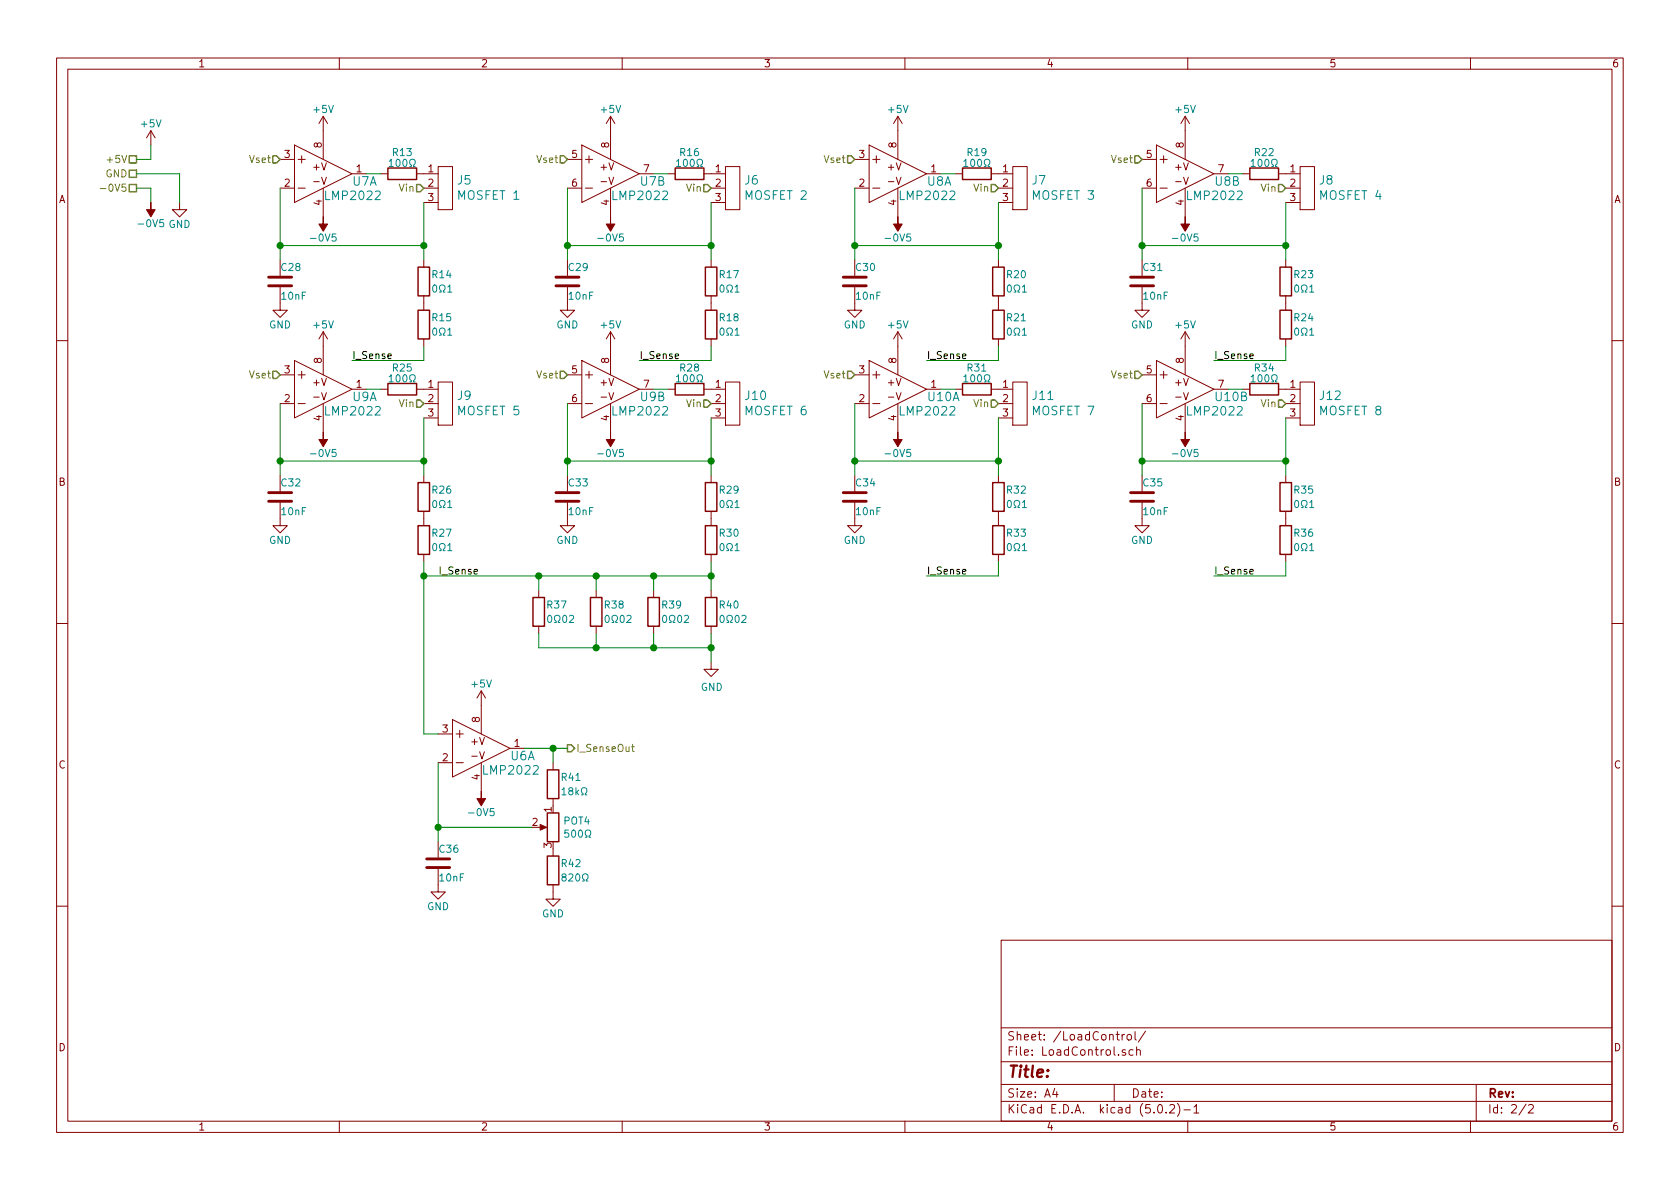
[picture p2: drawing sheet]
EESchema Schematic File Version 4
LIBS:DC Electronic Load Mini-cache
EELAYER 26 0
EELAYER END
$Descr A4 11693 8268
encoding utf-8
Sheet 2 2
Title ""
Date ""
Rev ""
Comp ""
Comment1 ""
Comment2 ""
Comment3 ""
Comment4 ""
$EndDescr
$Comp
L Custom_Library:LMP2022 U7
U 2 1
P 4250 1200
F 0 "U7" H 4450 1150 60  0000 L CNN
F 1 "LMP2022" H 4250 1050 60  0000 L CNN
F 2 "Housings_SSOP:VSSOP-8_3.0x3.0mm_Pitch0.65mm" H 4250 1200 60  0001 C CNN
F 3 "" H 4250 1200 60  0000 C CNN
	2    4250 1200
	1    0    0    -1  
$EndComp
$Comp
L power:+5V #PWR0135
U 1 1
P 4250 900
F 0 "#PWR0135" H 4250 750 50  0001 C CNN
F 1 "+5V" H 4250 1050 50  0000 C CNN
F 2 "" H 4250 900 50  0001 C CNN
F 3 "" H 4250 900 50  0001 C CNN
	1    4250 900 
	1    0    0    -1  
$EndComp
$Comp
L Custom_Library:-0V5 #PWR10
U 1 1
P 4250 1500
F 0 "#PWR10" H 4250 1600 50  0001 C CNN
F 1 "-0V5" H 4250 1650 50  0000 C CNN
F 2 "" H 4250 1500 50  0000 C CNN
F 3 "" H 4250 1500 50  0000 C CNN
	1    4250 1500
	-1   0    0    1   
$EndComp
$Comp
L Device:R R16
U 1 1
P 4800 1200
F 0 "R16" V 4650 1200 50  0000 C CNN
F 1 "100Ω" V 4725 1200 50  0000 C CNN
F 2 "Resistors_SMD:R_0603_HandSoldering" V 4730 1200 50  0001 C CNN
F 3 "~" H 4800 1200 50  0001 C CNN
	1    4800 1200
	0    1    1    0   
$EndComp
$Comp
L Custom_Library:Header_1X3 J6
U 1 1
P 5050 1300
F 0 "J6" H 4922 1358 60  0000 R CNN
F 1 "MOSFET 2" H 4922 1252 60  0000 R CNN
F 2 "CustomFootprint:Pin_Header_Straight_1x03" H 5050 1300 60  0001 C CNN
F 3 "" H 5050 1300 60  0000 C CNN
	1    5050 1300
	-1   0    0    -1  
$EndComp
Wire Wire Line
	4650 1200 4550 1200
$Comp
L Device:R R17
U 1 1
P 4950 1950
F 0 "R17" H 5000 2000 50  0000 L CNN
F 1 "0Ω1" H 5000 1900 50  0000 L CNN
F 2 "Resistors_THT:R_Axial_DIN0309_L9.0mm_D3.2mm_P2.54mm_Vertical" V 4880 1950 50  0001 C CNN
F 3 "~" H 4950 1950 50  0001 C CNN
	1    4950 1950
	1    0    0    -1  
$EndComp
$Comp
L Device:R R18
U 1 1
P 4950 2250
F 0 "R18" H 5000 2300 50  0000 L CNN
F 1 "0Ω1" H 5000 2200 50  0000 L CNN
F 2 "Resistors_THT:R_Axial_DIN0309_L9.0mm_D3.2mm_P2.54mm_Vertical" V 4880 2250 50  0001 C CNN
F 3 "~" H 4950 2250 50  0001 C CNN
	1    4950 2250
	1    0    0    -1  
$EndComp
$Comp
L Device:C C29
U 1 1
P 3950 1950
F 0 "C29" H 3950 2050 50  0000 L CNN
F 1 "10nF" H 3950 1850 50  0000 L CNN
F 2 "Capacitors_SMD:C_0603_HandSoldering" H 3988 1800 50  0001 C CNN
F 3 "~" H 3950 1950 50  0001 C CNN
	1    3950 1950
	1    0    0    -1  
$EndComp
$Comp
L power:GND #PWR0136
U 1 1
P 3950 2100
F 0 "#PWR0136" H 3950 1850 50  0001 C CNN
F 1 "GND" H 3950 1950 50  0000 C CNN
F 2 "" H 3950 2100 50  0001 C CNN
F 3 "" H 3950 2100 50  0001 C CNN
	1    3950 2100
	1    0    0    -1  
$EndComp
Text HLabel 4950 1300 0    50   Input ~ 0
Vin
Wire Wire Line
	4950 1400 4950 1700
Wire Wire Line
	3950 1300 3950 1700
Wire Wire Line
	3950 1700 4950 1700
Connection ~ 3950 1700
Wire Wire Line
	3950 1700 3950 1800
Connection ~ 4950 1700
Wire Wire Line
	4950 1700 4950 1800
$Comp
L Custom_Library:LMP2022 U9
U 2 1
P 4250 2700
F 0 "U9" H 4450 2650 60  0000 L CNN
F 1 "LMP2022" H 4250 2550 60  0000 L CNN
F 2 "Housings_SSOP:VSSOP-8_3.0x3.0mm_Pitch0.65mm" H 4250 2700 60  0001 C CNN
F 3 "" H 4250 2700 60  0000 C CNN
	2    4250 2700
	1    0    0    -1  
$EndComp
$Comp
L power:+5V #PWR0137
U 1 1
P 4250 2400
F 0 "#PWR0137" H 4250 2250 50  0001 C CNN
F 1 "+5V" H 4250 2550 50  0000 C CNN
F 2 "" H 4250 2400 50  0001 C CNN
F 3 "" H 4250 2400 50  0001 C CNN
	1    4250 2400
	1    0    0    -1  
$EndComp
$Comp
L Custom_Library:-0V5 #PWR11
U 1 1
P 4250 3000
F 0 "#PWR11" H 4250 3100 50  0001 C CNN
F 1 "-0V5" H 4250 3150 50  0000 C CNN
F 2 "" H 4250 3000 50  0000 C CNN
F 3 "" H 4250 3000 50  0000 C CNN
	1    4250 3000
	-1   0    0    1   
$EndComp
$Comp
L Device:R R28
U 1 1
P 4800 2700
F 0 "R28" V 4650 2700 50  0000 C CNN
F 1 "100Ω" V 4725 2700 50  0000 C CNN
F 2 "Resistors_SMD:R_0603_HandSoldering" V 4730 2700 50  0001 C CNN
F 3 "~" H 4800 2700 50  0001 C CNN
	1    4800 2700
	0    1    1    0   
$EndComp
$Comp
L Custom_Library:Header_1X3 J10
U 1 1
P 5050 2800
F 0 "J10" H 4922 2858 60  0000 R CNN
F 1 "MOSFET 6" H 4922 2752 60  0000 R CNN
F 2 "CustomFootprint:Pin_Header_Straight_1x03" H 5050 2800 60  0001 C CNN
F 3 "" H 5050 2800 60  0000 C CNN
	1    5050 2800
	-1   0    0    -1  
$EndComp
Wire Wire Line
	4650 2700 4550 2700
$Comp
L Device:R R29
U 1 1
P 4950 3450
F 0 "R29" H 5000 3500 50  0000 L CNN
F 1 "0Ω1" H 5000 3400 50  0000 L CNN
F 2 "Resistors_THT:R_Axial_DIN0309_L9.0mm_D3.2mm_P2.54mm_Vertical" V 4880 3450 50  0001 C CNN
F 3 "~" H 4950 3450 50  0001 C CNN
	1    4950 3450
	1    0    0    -1  
$EndComp
$Comp
L Device:R R30
U 1 1
P 4950 3750
F 0 "R30" H 5000 3800 50  0000 L CNN
F 1 "0Ω1" H 5000 3700 50  0000 L CNN
F 2 "Resistors_THT:R_Axial_DIN0309_L9.0mm_D3.2mm_P2.54mm_Vertical" V 4880 3750 50  0001 C CNN
F 3 "~" H 4950 3750 50  0001 C CNN
	1    4950 3750
	1    0    0    -1  
$EndComp
$Comp
L Device:C C33
U 1 1
P 3950 3450
F 0 "C33" H 3950 3550 50  0000 L CNN
F 1 "10nF" H 3950 3350 50  0000 L CNN
F 2 "Capacitors_SMD:C_0603_HandSoldering" H 3988 3300 50  0001 C CNN
F 3 "~" H 3950 3450 50  0001 C CNN
	1    3950 3450
	1    0    0    -1  
$EndComp
$Comp
L power:GND #PWR0138
U 1 1
P 3950 3600
F 0 "#PWR0138" H 3950 3350 50  0001 C CNN
F 1 "GND" H 3950 3450 50  0000 C CNN
F 2 "" H 3950 3600 50  0001 C CNN
F 3 "" H 3950 3600 50  0001 C CNN
	1    3950 3600
	1    0    0    -1  
$EndComp
Text HLabel 4950 2800 0    50   Input ~ 0
Vin
Wire Wire Line
	4950 2900 4950 3200
Wire Wire Line
	3950 2800 3950 3200
Wire Wire Line
	3950 3200 4950 3200
Connection ~ 3950 3200
Wire Wire Line
	3950 3200 3950 3300
Connection ~ 4950 3200
Wire Wire Line
	4950 3200 4950 3300
$Comp
L Custom_Library:LMP2022 U7
U 1 1
P 2250 1200
F 0 "U7" H 2450 1150 60  0000 L CNN
F 1 "LMP2022" H 2250 1050 60  0000 L CNN
F 2 "Housings_SSOP:VSSOP-8_3.0x3.0mm_Pitch0.65mm" H 2250 1200 60  0001 C CNN
F 3 "" H 2250 1200 60  0000 C CNN
	1    2250 1200
	1    0    0    -1  
$EndComp
$Comp
L power:+5V #PWR0139
U 1 1
P 2250 900
F 0 "#PWR0139" H 2250 750 50  0001 C CNN
F 1 "+5V" H 2250 1050 50  0000 C CNN
F 2 "" H 2250 900 50  0001 C CNN
F 3 "" H 2250 900 50  0001 C CNN
	1    2250 900 
	1    0    0    -1  
$EndComp
$Comp
L Custom_Library:-0V5 #PWR7
U 1 1
P 2250 1500
F 0 "#PWR7" H 2250 1600 50  0001 C CNN
F 1 "-0V5" H 2250 1650 50  0000 C CNN
F 2 "" H 2250 1500 50  0000 C CNN
F 3 "" H 2250 1500 50  0000 C CNN
	1    2250 1500
	-1   0    0    1   
$EndComp
$Comp
L Device:R R13
U 1 1
P 2800 1200
F 0 "R13" V 2650 1200 50  0000 C CNN
F 1 "100Ω" V 2725 1200 50  0000 C CNN
F 2 "Resistors_SMD:R_0603_HandSoldering" V 2730 1200 50  0001 C CNN
F 3 "~" H 2800 1200 50  0001 C CNN
	1    2800 1200
	0    1    1    0   
$EndComp
$Comp
L Custom_Library:Header_1X3 J5
U 1 1
P 3050 1300
F 0 "J5" H 2922 1358 60  0000 R CNN
F 1 "MOSFET 1" H 2922 1252 60  0000 R CNN
F 2 "CustomFootprint:Pin_Header_Straight_1x03" H 3050 1300 60  0001 C CNN
F 3 "" H 3050 1300 60  0000 C CNN
	1    3050 1300
	-1   0    0    -1  
$EndComp
Wire Wire Line
	2650 1200 2550 1200
$Comp
L Device:R R14
U 1 1
P 2950 1950
F 0 "R14" H 3000 2000 50  0000 L CNN
F 1 "0Ω1" H 3000 1900 50  0000 L CNN
F 2 "Resistors_THT:R_Axial_DIN0309_L9.0mm_D3.2mm_P2.54mm_Vertical" V 2880 1950 50  0001 C CNN
F 3 "~" H 2950 1950 50  0001 C CNN
	1    2950 1950
	1    0    0    -1  
$EndComp
$Comp
L Device:R R15
U 1 1
P 2950 2250
F 0 "R15" H 3000 2300 50  0000 L CNN
F 1 "0Ω1" H 3000 2200 50  0000 L CNN
F 2 "Resistors_THT:R_Axial_DIN0309_L9.0mm_D3.2mm_P2.54mm_Vertical" V 2880 2250 50  0001 C CNN
F 3 "~" H 2950 2250 50  0001 C CNN
	1    2950 2250
	1    0    0    -1  
$EndComp
$Comp
L Device:C C28
U 1 1
P 1950 1950
F 0 "C28" H 1950 2050 50  0000 L CNN
F 1 "10nF" H 1950 1850 50  0000 L CNN
F 2 "Capacitors_SMD:C_0603_HandSoldering" H 1988 1800 50  0001 C CNN
F 3 "~" H 1950 1950 50  0001 C CNN
	1    1950 1950
	1    0    0    -1  
$EndComp
$Comp
L power:GND #PWR0140
U 1 1
P 1950 2100
F 0 "#PWR0140" H 1950 1850 50  0001 C CNN
F 1 "GND" H 1950 1950 50  0000 C CNN
F 2 "" H 1950 2100 50  0001 C CNN
F 3 "" H 1950 2100 50  0001 C CNN
	1    1950 2100
	1    0    0    -1  
$EndComp
Text HLabel 2950 1300 0    50   Input ~ 0
Vin
Wire Wire Line
	2950 1400 2950 1700
Wire Wire Line
	1950 1300 1950 1700
Wire Wire Line
	1950 1700 2950 1700
Connection ~ 1950 1700
Wire Wire Line
	1950 1700 1950 1800
Connection ~ 2950 1700
Wire Wire Line
	2950 1700 2950 1800
$Comp
L Custom_Library:LMP2022 U9
U 1 1
P 2250 2700
F 0 "U9" H 2450 2650 60  0000 L CNN
F 1 "LMP2022" H 2250 2550 60  0000 L CNN
F 2 "Housings_SSOP:VSSOP-8_3.0x3.0mm_Pitch0.65mm" H 2250 2700 60  0001 C CNN
F 3 "" H 2250 2700 60  0000 C CNN
	1    2250 2700
	1    0    0    -1  
$EndComp
$Comp
L power:+5V #PWR0141
U 1 1
P 2250 2400
F 0 "#PWR0141" H 2250 2250 50  0001 C CNN
F 1 "+5V" H 2250 2550 50  0000 C CNN
F 2 "" H 2250 2400 50  0001 C CNN
F 3 "" H 2250 2400 50  0001 C CNN
	1    2250 2400
	1    0    0    -1  
$EndComp
$Comp
L Custom_Library:-0V5 #PWR8
U 1 1
P 2250 3000
F 0 "#PWR8" H 2250 3100 50  0001 C CNN
F 1 "-0V5" H 2250 3150 50  0000 C CNN
F 2 "" H 2250 3000 50  0000 C CNN
F 3 "" H 2250 3000 50  0000 C CNN
	1    2250 3000
	-1   0    0    1   
$EndComp
$Comp
L Device:R R25
U 1 1
P 2800 2700
F 0 "R25" V 2650 2700 50  0000 C CNN
F 1 "100Ω" V 2725 2700 50  0000 C CNN
F 2 "Resistors_SMD:R_0603_HandSoldering" V 2730 2700 50  0001 C CNN
F 3 "~" H 2800 2700 50  0001 C CNN
	1    2800 2700
	0    1    1    0   
$EndComp
$Comp
L Custom_Library:Header_1X3 J9
U 1 1
P 3050 2800
F 0 "J9" H 2922 2858 60  0000 R CNN
F 1 "MOSFET 5" H 2922 2752 60  0000 R CNN
F 2 "CustomFootprint:Pin_Header_Straight_1x03" H 3050 2800 60  0001 C CNN
F 3 "" H 3050 2800 60  0000 C CNN
	1    3050 2800
	-1   0    0    -1  
$EndComp
Wire Wire Line
	2650 2700 2550 2700
$Comp
L Device:R R26
U 1 1
P 2950 3450
F 0 "R26" H 3000 3500 50  0000 L CNN
F 1 "0Ω1" H 3000 3400 50  0000 L CNN
F 2 "Resistors_THT:R_Axial_DIN0309_L9.0mm_D3.2mm_P2.54mm_Vertical" V 2880 3450 50  0001 C CNN
F 3 "~" H 2950 3450 50  0001 C CNN
	1    2950 3450
	1    0    0    -1  
$EndComp
$Comp
L Device:R R27
U 1 1
P 2950 3750
F 0 "R27" H 3000 3800 50  0000 L CNN
F 1 "0Ω1" H 3000 3700 50  0000 L CNN
F 2 "Resistors_THT:R_Axial_DIN0309_L9.0mm_D3.2mm_P2.54mm_Vertical" V 2880 3750 50  0001 C CNN
F 3 "~" H 2950 3750 50  0001 C CNN
	1    2950 3750
	1    0    0    -1  
$EndComp
$Comp
L Device:C C32
U 1 1
P 1950 3450
F 0 "C32" H 1950 3550 50  0000 L CNN
F 1 "10nF" H 1950 3350 50  0000 L CNN
F 2 "Capacitors_SMD:C_0603_HandSoldering" H 1988 3300 50  0001 C CNN
F 3 "~" H 1950 3450 50  0001 C CNN
	1    1950 3450
	1    0    0    -1  
$EndComp
$Comp
L power:GND #PWR0142
U 1 1
P 1950 3600
F 0 "#PWR0142" H 1950 3350 50  0001 C CNN
F 1 "GND" H 1950 3450 50  0000 C CNN
F 2 "" H 1950 3600 50  0001 C CNN
F 3 "" H 1950 3600 50  0001 C CNN
	1    1950 3600
	1    0    0    -1  
$EndComp
Text HLabel 2950 2800 0    50   Input ~ 0
Vin
Wire Wire Line
	2950 2900 2950 3200
Wire Wire Line
	1950 2800 1950 3200
Wire Wire Line
	1950 3200 2950 3200
Connection ~ 1950 3200
Wire Wire Line
	1950 3200 1950 3300
Connection ~ 2950 3200
Wire Wire Line
	2950 3200 2950 3300
$Comp
L Custom_Library:LMP2022 U8
U 2 1
P 8250 1200
F 0 "U8" H 8450 1150 60  0000 L CNN
F 1 "LMP2022" H 8250 1050 60  0000 L CNN
F 2 "Housings_SSOP:VSSOP-8_3.0x3.0mm_Pitch0.65mm" H 8250 1200 60  0001 C CNN
F 3 "" H 8250 1200 60  0000 C CNN
	2    8250 1200
	1    0    0    -1  
$EndComp
$Comp
L power:+5V #PWR0143
U 1 1
P 8250 900
F 0 "#PWR0143" H 8250 750 50  0001 C CNN
F 1 "+5V" H 8250 1050 50  0000 C CNN
F 2 "" H 8250 900 50  0001 C CNN
F 3 "" H 8250 900 50  0001 C CNN
	1    8250 900 
	1    0    0    -1  
$EndComp
$Comp
L Custom_Library:-0V5 #PWR14
U 1 1
P 8250 1500
F 0 "#PWR14" H 8250 1600 50  0001 C CNN
F 1 "-0V5" H 8250 1650 50  0000 C CNN
F 2 "" H 8250 1500 50  0000 C CNN
F 3 "" H 8250 1500 50  0000 C CNN
	1    8250 1500
	-1   0    0    1   
$EndComp
$Comp
L Device:R R22
U 1 1
P 8800 1200
F 0 "R22" V 8650 1200 50  0000 C CNN
F 1 "100Ω" V 8725 1200 50  0000 C CNN
F 2 "Resistors_SMD:R_0603_HandSoldering" V 8730 1200 50  0001 C CNN
F 3 "~" H 8800 1200 50  0001 C CNN
	1    8800 1200
	0    1    1    0   
$EndComp
$Comp
L Custom_Library:Header_1X3 J8
U 1 1
P 9050 1300
F 0 "J8" H 8922 1358 60  0000 R CNN
F 1 "MOSFET 4" H 8922 1252 60  0000 R CNN
F 2 "CustomFootprint:Pin_Header_Straight_1x03" H 9050 1300 60  0001 C CNN
F 3 "" H 9050 1300 60  0000 C CNN
	1    9050 1300
	-1   0    0    -1  
$EndComp
Wire Wire Line
	8650 1200 8550 1200
$Comp
L Device:R R23
U 1 1
P 8950 1950
F 0 "R23" H 9000 2000 50  0000 L CNN
F 1 "0Ω1" H 9000 1900 50  0000 L CNN
F 2 "Resistors_THT:R_Axial_DIN0309_L9.0mm_D3.2mm_P2.54mm_Vertical" V 8880 1950 50  0001 C CNN
F 3 "~" H 8950 1950 50  0001 C CNN
	1    8950 1950
	1    0    0    -1  
$EndComp
$Comp
L Device:R R24
U 1 1
P 8950 2250
F 0 "R24" H 9000 2300 50  0000 L CNN
F 1 "0Ω1" H 9000 2200 50  0000 L CNN
F 2 "Resistors_THT:R_Axial_DIN0309_L9.0mm_D3.2mm_P2.54mm_Vertical" V 8880 2250 50  0001 C CNN
F 3 "~" H 8950 2250 50  0001 C CNN
	1    8950 2250
	1    0    0    -1  
$EndComp
$Comp
L Device:C C31
U 1 1
P 7950 1950
F 0 "C31" H 7950 2050 50  0000 L CNN
F 1 "10nF" H 7950 1850 50  0000 L CNN
F 2 "Capacitors_SMD:C_0603_HandSoldering" H 7988 1800 50  0001 C CNN
F 3 "~" H 7950 1950 50  0001 C CNN
	1    7950 1950
	1    0    0    -1  
$EndComp
$Comp
L power:GND #PWR0144
U 1 1
P 7950 2100
F 0 "#PWR0144" H 7950 1850 50  0001 C CNN
F 1 "GND" H 7950 1950 50  0000 C CNN
F 2 "" H 7950 2100 50  0001 C CNN
F 3 "" H 7950 2100 50  0001 C CNN
	1    7950 2100
	1    0    0    -1  
$EndComp
Text HLabel 8950 1300 0    50   Input ~ 0
Vin
Wire Wire Line
	8950 1400 8950 1700
Wire Wire Line
	7950 1300 7950 1700
Wire Wire Line
	7950 1700 8950 1700
Connection ~ 7950 1700
Wire Wire Line
	7950 1700 7950 1800
Connection ~ 8950 1700
Wire Wire Line
	8950 1700 8950 1800
$Comp
L Custom_Library:LMP2022 U10
U 2 1
P 8250 2700
F 0 "U10" H 8450 2650 60  0000 L CNN
F 1 "LMP2022" H 8250 2550 60  0000 L CNN
F 2 "Housings_SSOP:VSSOP-8_3.0x3.0mm_Pitch0.65mm" H 8250 2700 60  0001 C CNN
F 3 "" H 8250 2700 60  0000 C CNN
	2    8250 2700
	1    0    0    -1  
$EndComp
$Comp
L power:+5V #PWR0145
U 1 1
P 8250 2400
F 0 "#PWR0145" H 8250 2250 50  0001 C CNN
F 1 "+5V" H 8250 2550 50  0000 C CNN
F 2 "" H 8250 2400 50  0001 C CNN
F 3 "" H 8250 2400 50  0001 C CNN
	1    8250 2400
	1    0    0    -1  
$EndComp
$Comp
L Custom_Library:-0V5 #PWR15
U 1 1
P 8250 3000
F 0 "#PWR15" H 8250 3100 50  0001 C CNN
F 1 "-0V5" H 8250 3150 50  0000 C CNN
F 2 "" H 8250 3000 50  0000 C CNN
F 3 "" H 8250 3000 50  0000 C CNN
	1    8250 3000
	-1   0    0    1   
$EndComp
$Comp
L Device:R R34
U 1 1
P 8800 2700
F 0 "R34" V 8650 2700 50  0000 C CNN
F 1 "100Ω" V 8725 2700 50  0000 C CNN
F 2 "Resistors_SMD:R_0603_HandSoldering" V 8730 2700 50  0001 C CNN
F 3 "~" H 8800 2700 50  0001 C CNN
	1    8800 2700
	0    1    1    0   
$EndComp
$Comp
L Custom_Library:Header_1X3 J12
U 1 1
P 9050 2800
F 0 "J12" H 8922 2858 60  0000 R CNN
F 1 "MOSFET 8" H 8922 2752 60  0000 R CNN
F 2 "CustomFootprint:Pin_Header_Straight_1x03" H 9050 2800 60  0001 C CNN
F 3 "" H 9050 2800 60  0000 C CNN
	1    9050 2800
	-1   0    0    -1  
$EndComp
Wire Wire Line
	8650 2700 8550 2700
$Comp
L Device:R R35
U 1 1
P 8950 3450
F 0 "R35" H 9000 3500 50  0000 L CNN
F 1 "0Ω1" H 9000 3400 50  0000 L CNN
F 2 "Resistors_THT:R_Axial_DIN0309_L9.0mm_D3.2mm_P2.54mm_Vertical" V 8880 3450 50  0001 C CNN
F 3 "~" H 8950 3450 50  0001 C CNN
	1    8950 3450
	1    0    0    -1  
$EndComp
$Comp
L Device:R R36
U 1 1
P 8950 3750
F 0 "R36" H 9000 3800 50  0000 L CNN
F 1 "0Ω1" H 9000 3700 50  0000 L CNN
F 2 "Resistors_THT:R_Axial_DIN0309_L9.0mm_D3.2mm_P2.54mm_Vertical" V 8880 3750 50  0001 C CNN
F 3 "~" H 8950 3750 50  0001 C CNN
	1    8950 3750
	1    0    0    -1  
$EndComp
$Comp
L Device:C C35
U 1 1
P 7950 3450
F 0 "C35" H 7950 3550 50  0000 L CNN
F 1 "10nF" H 7950 3350 50  0000 L CNN
F 2 "Capacitors_SMD:C_0603_HandSoldering" H 7988 3300 50  0001 C CNN
F 3 "~" H 7950 3450 50  0001 C CNN
	1    7950 3450
	1    0    0    -1  
$EndComp
$Comp
L power:GND #PWR0146
U 1 1
P 7950 3600
F 0 "#PWR0146" H 7950 3350 50  0001 C CNN
F 1 "GND" H 7950 3450 50  0000 C CNN
F 2 "" H 7950 3600 50  0001 C CNN
F 3 "" H 7950 3600 50  0001 C CNN
	1    7950 3600
	1    0    0    -1  
$EndComp
Text HLabel 8950 2800 0    50   Input ~ 0
Vin
Wire Wire Line
	8950 2900 8950 3200
Wire Wire Line
	7950 2800 7950 3200
Wire Wire Line
	7950 3200 8950 3200
Connection ~ 7950 3200
Wire Wire Line
	7950 3200 7950 3300
Connection ~ 8950 3200
Wire Wire Line
	8950 3200 8950 3300
$Comp
L Custom_Library:LMP2022 U8
U 1 1
P 6250 1200
F 0 "U8" H 6450 1150 60  0000 L CNN
F 1 "LMP2022" H 6250 1050 60  0000 L CNN
F 2 "Housings_SSOP:VSSOP-8_3.0x3.0mm_Pitch0.65mm" H 6250 1200 60  0001 C CNN
F 3 "" H 6250 1200 60  0000 C CNN
	1    6250 1200
	1    0    0    -1  
$EndComp
$Comp
L power:+5V #PWR0147
U 1 1
P 6250 900
F 0 "#PWR0147" H 6250 750 50  0001 C CNN
F 1 "+5V" H 6250 1050 50  0000 C CNN
F 2 "" H 6250 900 50  0001 C CNN
F 3 "" H 6250 900 50  0001 C CNN
	1    6250 900 
	1    0    0    -1  
$EndComp
$Comp
L Custom_Library:-0V5 #PWR12
U 1 1
P 6250 1500
F 0 "#PWR12" H 6250 1600 50  0001 C CNN
F 1 "-0V5" H 6250 1650 50  0000 C CNN
F 2 "" H 6250 1500 50  0000 C CNN
F 3 "" H 6250 1500 50  0000 C CNN
	1    6250 1500
	-1   0    0    1   
$EndComp
$Comp
L Device:R R19
U 1 1
P 6800 1200
F 0 "R19" V 6650 1200 50  0000 C CNN
F 1 "100Ω" V 6725 1200 50  0000 C CNN
F 2 "Resistors_SMD:R_0603_HandSoldering" V 6730 1200 50  0001 C CNN
F 3 "~" H 6800 1200 50  0001 C CNN
	1    6800 1200
	0    1    1    0   
$EndComp
$Comp
L Custom_Library:Header_1X3 J7
U 1 1
P 7050 1300
F 0 "J7" H 6922 1358 60  0000 R CNN
F 1 "MOSFET 3" H 6922 1252 60  0000 R CNN
F 2 "CustomFootprint:Pin_Header_Straight_1x03" H 7050 1300 60  0001 C CNN
F 3 "" H 7050 1300 60  0000 C CNN
	1    7050 1300
	-1   0    0    -1  
$EndComp
Wire Wire Line
	6650 1200 6550 1200
$Comp
L Device:R R20
U 1 1
P 6950 1950
F 0 "R20" H 7000 2000 50  0000 L CNN
F 1 "0Ω1" H 7000 1900 50  0000 L CNN
F 2 "Resistors_THT:R_Axial_DIN0309_L9.0mm_D3.2mm_P2.54mm_Vertical" V 6880 1950 50  0001 C CNN
F 3 "~" H 6950 1950 50  0001 C CNN
	1    6950 1950
	1    0    0    -1  
$EndComp
$Comp
L Device:R R21
U 1 1
P 6950 2250
F 0 "R21" H 7000 2300 50  0000 L CNN
F 1 "0Ω1" H 7000 2200 50  0000 L CNN
F 2 "Resistors_THT:R_Axial_DIN0309_L9.0mm_D3.2mm_P2.54mm_Vertical" V 6880 2250 50  0001 C CNN
F 3 "~" H 6950 2250 50  0001 C CNN
	1    6950 2250
	1    0    0    -1  
$EndComp
$Comp
L Device:C C30
U 1 1
P 5950 1950
F 0 "C30" H 5950 2050 50  0000 L CNN
F 1 "10nF" H 5950 1850 50  0000 L CNN
F 2 "Capacitors_SMD:C_0603_HandSoldering" H 5988 1800 50  0001 C CNN
F 3 "~" H 5950 1950 50  0001 C CNN
	1    5950 1950
	1    0    0    -1  
$EndComp
$Comp
L power:GND #PWR0148
U 1 1
P 5950 2100
F 0 "#PWR0148" H 5950 1850 50  0001 C CNN
F 1 "GND" H 5950 1950 50  0000 C CNN
F 2 "" H 5950 2100 50  0001 C CNN
F 3 "" H 5950 2100 50  0001 C CNN
	1    5950 2100
	1    0    0    -1  
$EndComp
Text HLabel 6950 1300 0    50   Input ~ 0
Vin
Wire Wire Line
	6950 1400 6950 1700
Wire Wire Line
	5950 1300 5950 1700
Wire Wire Line
	5950 1700 6950 1700
Connection ~ 5950 1700
Wire Wire Line
	5950 1700 5950 1800
Connection ~ 6950 1700
Wire Wire Line
	6950 1700 6950 1800
$Comp
L Custom_Library:LMP2022 U10
U 1 1
P 6250 2700
F 0 "U10" H 6450 2650 60  0000 L CNN
F 1 "LMP2022" H 6250 2550 60  0000 L CNN
F 2 "Housings_SSOP:VSSOP-8_3.0x3.0mm_Pitch0.65mm" H 6250 2700 60  0001 C CNN
F 3 "" H 6250 2700 60  0000 C CNN
	1    6250 2700
	1    0    0    -1  
$EndComp
$Comp
L power:+5V #PWR0149
U 1 1
P 6250 2400
F 0 "#PWR0149" H 6250 2250 50  0001 C CNN
F 1 "+5V" H 6250 2550 50  0000 C CNN
F 2 "" H 6250 2400 50  0001 C CNN
F 3 "" H 6250 2400 50  0001 C CNN
	1    6250 2400
	1    0    0    -1  
$EndComp
$Comp
L Custom_Library:-0V5 #PWR13
U 1 1
P 6250 3000
F 0 "#PWR13" H 6250 3100 50  0001 C CNN
F 1 "-0V5" H 6250 3150 50  0000 C CNN
F 2 "" H 6250 3000 50  0000 C CNN
F 3 "" H 6250 3000 50  0000 C CNN
	1    6250 3000
	-1   0    0    1   
$EndComp
$Comp
L Device:R R31
U 1 1
P 6800 2700
F 0 "R31" V 6650 2700 50  0000 C CNN
F 1 "100Ω" V 6725 2700 50  0000 C CNN
F 2 "Resistors_SMD:R_0603_HandSoldering" V 6730 2700 50  0001 C CNN
F 3 "~" H 6800 2700 50  0001 C CNN
	1    6800 2700
	0    1    1    0   
$EndComp
$Comp
L Custom_Library:Header_1X3 J11
U 1 1
P 7050 2800
F 0 "J11" H 6922 2858 60  0000 R CNN
F 1 "MOSFET 7" H 6922 2752 60  0000 R CNN
F 2 "CustomFootprint:Pin_Header_Straight_1x03" H 7050 2800 60  0001 C CNN
F 3 "" H 7050 2800 60  0000 C CNN
	1    7050 2800
	-1   0    0    -1  
$EndComp
Wire Wire Line
	6650 2700 6550 2700
$Comp
L Device:R R32
U 1 1
P 6950 3450
F 0 "R32" H 7000 3500 50  0000 L CNN
F 1 "0Ω1" H 7000 3400 50  0000 L CNN
F 2 "Resistors_THT:R_Axial_DIN0309_L9.0mm_D3.2mm_P2.54mm_Vertical" V 6880 3450 50  0001 C CNN
F 3 "~" H 6950 3450 50  0001 C CNN
	1    6950 3450
	1    0    0    -1  
$EndComp
$Comp
L Device:R R33
U 1 1
P 6950 3750
F 0 "R33" H 7000 3800 50  0000 L CNN
F 1 "0Ω1" H 7000 3700 50  0000 L CNN
F 2 "Resistors_THT:R_Axial_DIN0309_L9.0mm_D3.2mm_P2.54mm_Vertical" V 6880 3750 50  0001 C CNN
F 3 "~" H 6950 3750 50  0001 C CNN
	1    6950 3750
	1    0    0    -1  
$EndComp
$Comp
L Device:C C34
U 1 1
P 5950 3450
F 0 "C34" H 5950 3550 50  0000 L CNN
F 1 "10nF" H 5950 3350 50  0000 L CNN
F 2 "Capacitors_SMD:C_0603_HandSoldering" H 5988 3300 50  0001 C CNN
F 3 "~" H 5950 3450 50  0001 C CNN
	1    5950 3450
	1    0    0    -1  
$EndComp
$Comp
L power:GND #PWR0150
U 1 1
P 5950 3600
F 0 "#PWR0150" H 5950 3350 50  0001 C CNN
F 1 "GND" H 5950 3450 50  0000 C CNN
F 2 "" H 5950 3600 50  0001 C CNN
F 3 "" H 5950 3600 50  0001 C CNN
	1    5950 3600
	1    0    0    -1  
$EndComp
Text HLabel 6950 2800 0    50   Input ~ 0
Vin
Wire Wire Line
	6950 2900 6950 3200
Wire Wire Line
	5950 2800 5950 3200
Wire Wire Line
	5950 3200 6950 3200
Connection ~ 5950 3200
Wire Wire Line
	5950 3200 5950 3300
Connection ~ 6950 3200
Wire Wire Line
	6950 3200 6950 3300
Wire Wire Line
	8950 2500 8950 2400
Wire Wire Line
	6950 2500 6950 2400
Wire Wire Line
	4950 2500 4950 2400
Wire Wire Line
	2950 2500 2950 2400
Wire Wire Line
	4950 4000 4950 3900
Text HLabel 3950 5200 2    50   Output ~ 0
I_SenseOut
Wire Wire Line
	2950 4000 2950 3900
$Comp
L Device:R R39
U 1 1
P 4550 4250
F 0 "R39" H 4600 4300 50  0000 L CNN
F 1 "0Ω02" H 4600 4200 50  0000 L CNN
F 2 "Resistors_SMD:R_0603_HandSoldering" V 4480 4250 50  0001 C CNN
F 3 "~" H 4550 4250 50  0001 C CNN
	1    4550 4250
	1    0    0    -1  
$EndComp
$Comp
L Device:R R40
U 1 1
P 4950 4250
F 0 "R40" H 5000 4300 50  0000 L CNN
F 1 "0Ω02" H 5000 4200 50  0000 L CNN
F 2 "Resistors_SMD:R_0603_HandSoldering" V 4880 4250 50  0001 C CNN
F 3 "~" H 4950 4250 50  0001 C CNN
	1    4950 4250
	1    0    0    -1  
$EndComp
$Comp
L Device:R R37
U 1 1
P 3750 4250
F 0 "R37" H 3800 4300 50  0000 L CNN
F 1 "0Ω02" H 3800 4200 50  0000 L CNN
F 2 "Resistors_SMD:R_0603_HandSoldering" V 3680 4250 50  0001 C CNN
F 3 "~" H 3750 4250 50  0001 C CNN
	1    3750 4250
	1    0    0    -1  
$EndComp
$Comp
L Device:R R38
U 1 1
P 4150 4250
F 0 "R38" H 4200 4300 50  0000 L CNN
F 1 "0Ω02" H 4200 4200 50  0000 L CNN
F 2 "Resistors_SMD:R_0603_HandSoldering" V 4080 4250 50  0001 C CNN
F 3 "~" H 4150 4250 50  0001 C CNN
	1    4150 4250
	1    0    0    -1  
$EndComp
Wire Wire Line
	3750 4100 3750 4000
Wire Wire Line
	3750 4000 4150 4000
Connection ~ 4950 4000
Wire Wire Line
	4950 4100 4950 4000
Wire Wire Line
	4550 4100 4550 4000
Connection ~ 4550 4000
Wire Wire Line
	4550 4000 4950 4000
Wire Wire Line
	4150 4100 4150 4000
Connection ~ 4150 4000
Wire Wire Line
	4150 4000 4550 4000
$Comp
L power:GND #PWR0151
U 1 1
P 4950 4600
F 0 "#PWR0151" H 4950 4350 50  0001 C CNN
F 1 "GND" H 4955 4427 50  0000 C CNN
F 2 "" H 4950 4600 50  0001 C CNN
F 3 "" H 4950 4600 50  0001 C CNN
	1    4950 4600
	1    0    0    -1  
$EndComp
Wire Wire Line
	4950 4600 4950 4500
Wire Wire Line
	4950 4500 4550 4500
Wire Wire Line
	3750 4500 3750 4400
Connection ~ 4950 4500
Wire Wire Line
	4950 4500 4950 4400
Wire Wire Line
	4150 4400 4150 4500
Connection ~ 4150 4500
Wire Wire Line
	4150 4500 3750 4500
Wire Wire Line
	4550 4500 4550 4400
Connection ~ 4550 4500
Wire Wire Line
	4550 4500 4150 4500
Wire Wire Line
	2950 4000 3750 4000
Connection ~ 3750 4000
Wire Wire Line
	6950 4000 6950 3900
Wire Wire Line
	8950 4000 8950 3900
$Comp
L Custom_Library:LMP2022 U6
U 1 1
P 3350 5200
F 0 "U6" H 3550 5150 60  0000 L CNN
F 1 "LMP2022" H 3350 5050 60  0000 L CNN
F 2 "Housings_SSOP:VSSOP-8_3.0x3.0mm_Pitch0.65mm" H 3350 5200 60  0001 C CNN
F 3 "" H 3350 5200 60  0000 C CNN
	1    3350 5200
	1    0    0    -1  
$EndComp
$Comp
L power:+5V #PWR0152
U 1 1
P 3350 4900
F 0 "#PWR0152" H 3350 4750 50  0001 C CNN
F 1 "+5V" H 3350 5050 50  0000 C CNN
F 2 "" H 3350 4900 50  0001 C CNN
F 3 "" H 3350 4900 50  0001 C CNN
	1    3350 4900
	1    0    0    -1  
$EndComp
$Comp
L Custom_Library:-0V5 #PWR9
U 1 1
P 3350 5500
F 0 "#PWR9" H 3350 5600 50  0001 C CNN
F 1 "-0V5" H 3350 5650 50  0000 C CNN
F 2 "" H 3350 5500 50  0000 C CNN
F 3 "" H 3350 5500 50  0000 C CNN
	1    3350 5500
	-1   0    0    1   
$EndComp
Wire Wire Line
	3050 5100 2950 5100
Connection ~ 2950 4000
$Comp
L Device:R R41
U 1 1
P 3850 5450
F 0 "R41" H 3900 5500 50  0000 L CNN
F 1 "18kΩ" H 3900 5400 50  0000 L CNN
F 2 "Resistors_SMD:R_0603_HandSoldering" V 3780 5450 50  0001 C CNN
F 3 "~" H 3850 5450 50  0001 C CNN
	1    3850 5450
	1    0    0    -1  
$EndComp
$Comp
L Device:R R42
U 1 1
P 3850 6050
F 0 "R42" H 3900 6100 50  0000 L CNN
F 1 "820Ω" H 3900 6000 50  0000 L CNN
F 2 "Resistors_SMD:R_0603_HandSoldering" V 3780 6050 50  0001 C CNN
F 3 "~" H 3850 6050 50  0001 C CNN
	1    3850 6050
	1    0    0    -1  
$EndComp
Wire Wire Line
	3650 5200 3850 5200
Wire Wire Line
	3850 5200 3850 5300
$Comp
L Device:R_POT POT4
U 1 1
P 3850 5750
F 0 "POT4" H 3781 5796 50  0000 R CNN
F 1 "500Ω" H 3781 5705 50  0000 R CNN
F 2 "CustomFootprint:Potentiometer_Bourns_3386" H 3850 5750 50  0001 C CNN
F 3 "~" H 3850 5750 50  0001 C CNN
	1    3850 5750
	-1   0    0    -1  
$EndComp
$Comp
L power:GND #PWR0153
U 1 1
P 3850 6200
F 0 "#PWR0153" H 3850 5950 50  0001 C CNN
F 1 "GND" H 3850 6050 50  0000 C CNN
F 2 "" H 3850 6200 50  0001 C CNN
F 3 "" H 3850 6200 50  0001 C CNN
	1    3850 6200
	1    0    0    -1  
$EndComp
Wire Wire Line
	3700 5750 3050 5750
Wire Wire Line
	3050 5300 3050 5750
Wire Wire Line
	2950 4000 2950 5100
Text Label 6450 4000 0    50   ~ 0
I_Sense
Wire Wire Line
	6450 4000 6950 4000
Text Label 8450 4000 0    50   ~ 0
I_Sense
Wire Wire Line
	8450 4000 8950 4000
Text Label 6450 2500 0    50   ~ 0
I_Sense
Wire Wire Line
	6450 2500 6950 2500
Text Label 8450 2500 0    50   ~ 0
I_Sense
Wire Wire Line
	8450 2500 8950 2500
Text Label 2450 2500 0    50   ~ 0
I_Sense
Wire Wire Line
	2450 2500 2950 2500
Text Label 4450 2500 0    50   ~ 0
I_Sense
Wire Wire Line
	4450 2500 4950 2500
Text Label 3050 4000 0    50   ~ 0
I_Sense
Wire Wire Line
	3950 5200 3850 5200
Connection ~ 3850 5200
Text HLabel 1950 2600 0    50   Input ~ 0
Vset
Text HLabel 1950 1100 0    50   Input ~ 0
Vset
Text HLabel 3950 2600 0    50   Input ~ 0
Vset
Text HLabel 3950 1100 0    50   Input ~ 0
Vset
Text HLabel 5950 2600 0    50   Input ~ 0
Vset
Text HLabel 5950 1100 0    50   Input ~ 0
Vset
Text HLabel 7950 2600 0    50   Input ~ 0
Vset
Text HLabel 7950 1100 0    50   Input ~ 0
Vset
Text HLabel 950  1100 0    50   UnSpc ~ 0
+5V
Text HLabel 950  1200 0    50   UnSpc ~ 0
GND
Text HLabel 950  1300 0    50   UnSpc ~ 0
-0V5
$Comp
L Custom_Library:-0V5 #PWR6
U 1 1
P 1050 1400
F 0 "#PWR6" H 1050 1500 50  0001 C CNN
F 1 "-0V5" H 1050 1550 50  0000 C CNN
F 2 "" H 1050 1400 50  0000 C CNN
F 3 "" H 1050 1400 50  0000 C CNN
	1    1050 1400
	-1   0    0    1   
$EndComp
$Comp
L power:GND #PWR0154
U 1 1
P 1250 1400
F 0 "#PWR0154" H 1250 1150 50  0001 C CNN
F 1 "GND" H 1250 1250 50  0000 C CNN
F 2 "" H 1250 1400 50  0001 C CNN
F 3 "" H 1250 1400 50  0001 C CNN
	1    1250 1400
	1    0    0    -1  
$EndComp
Wire Wire Line
	1250 1400 1250 1200
Wire Wire Line
	1050 1300 1050 1400
$Comp
L power:+5V #PWR0155
U 1 1
P 1050 1000
F 0 "#PWR0155" H 1050 850 50  0001 C CNN
F 1 "+5V" H 1050 1150 50  0000 C CNN
F 2 "" H 1050 1000 50  0001 C CNN
F 3 "" H 1050 1000 50  0001 C CNN
	1    1050 1000
	1    0    0    -1  
$EndComp
Wire Wire Line
	1050 1000 1050 1100
Wire Wire Line
	1050 1100 950  1100
Wire Wire Line
	950  1300 1050 1300
Wire Wire Line
	950  1200 1250 1200
$Comp
L Device:C C36
U 1 1
P 3050 6000
F 0 "C36" H 3050 6100 50  0000 L CNN
F 1 "10nF" H 3050 5900 50  0000 L CNN
F 2 "Capacitors_SMD:C_0603_HandSoldering" H 3088 5850 50  0001 C CNN
F 3 "~" H 3050 6000 50  0001 C CNN
	1    3050 6000
	1    0    0    -1  
$EndComp
Wire Wire Line
	3050 5850 3050 5750
Connection ~ 3050 5750
$Comp
L power:GND #PWR0156
U 1 1
P 3050 6150
F 0 "#PWR0156" H 3050 5900 50  0001 C CNN
F 1 "GND" H 3050 6000 50  0000 C CNN
F 2 "" H 3050 6150 50  0001 C CNN
F 3 "" H 3050 6150 50  0001 C CNN
	1    3050 6150
	1    0    0    -1  
$EndComp
$EndSCHEMATC
